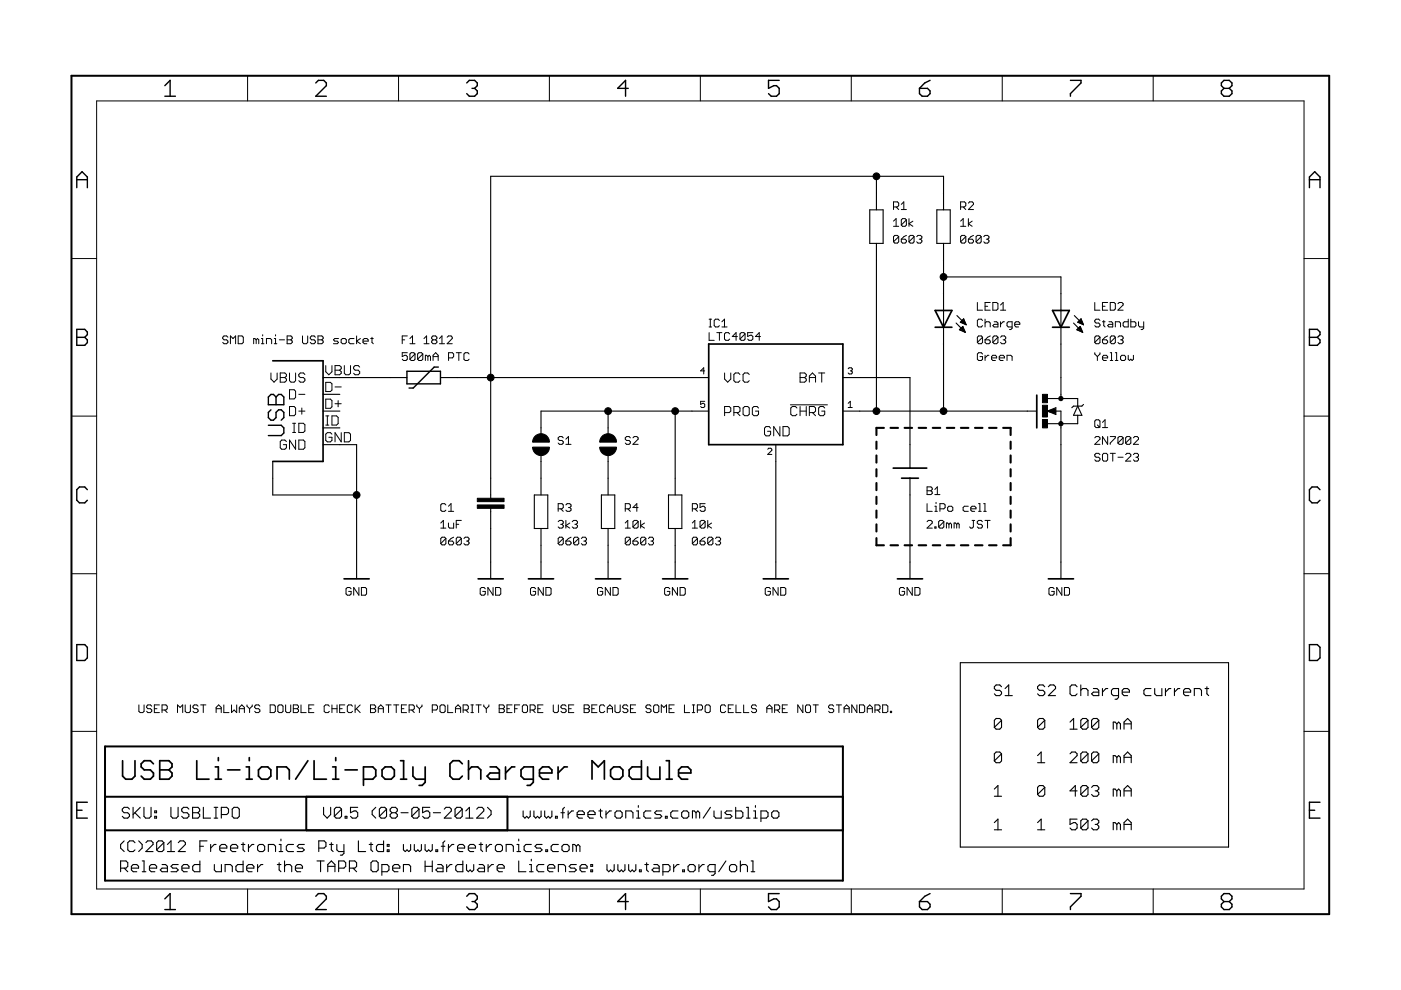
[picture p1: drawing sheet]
<?xml version="1.0" encoding="utf-8"?>
<!DOCTYPE eagle SYSTEM "eagle.dtd">
<!--
(C)2013 Freetronics Pty Ltd: www.freetronics.com
-->
<eagle version="6.2">
<drawing>
<settings>
<setting alwaysvectorfont="yes"/>
<setting verticaltext="up"/>
</settings>
<grid distance="0.1" unitdist="inch" unit="inch" style="lines" multiple="1" display="no" altdistance="0.01" altunitdist="inch" altunit="inch"/>
<schematic xreflabel="%F%N/%S.%C%R" xrefpart="/%S.%C%R">
<libraries>
<library name="freetronics">
<symbols>
<symbol name="CAP">
<wire x1="0" y1="2.54" x2="0" y2="2.032" width="0.1524" layer="94"/>
<wire x1="0" y1="0" x2="0" y2="0.508" width="0.1524" layer="94"/>
<text x="1.524" y="2.921" size="1.778" layer="95">&gt;NAME</text>
<text x="1.524" y="-2.159" size="1.778" layer="96">&gt;VALUE</text>
<rectangle x1="-2.032" y1="0.508" x2="2.032" y2="1.016" layer="94"/>
<rectangle x1="-2.032" y1="1.524" x2="2.032" y2="2.032" layer="94"/>
<pin name="1" x="0" y="5.08" visible="off" length="short" direction="pas" swaplevel="1" rot="R270"/>
<pin name="2" x="0" y="-2.54" visible="off" length="short" direction="pas" swaplevel="1" rot="R90"/>
</symbol>
<symbol name="RESISTOR">
<wire x1="-2.54" y1="1.016" x2="2.54" y2="1.016" width="0.1524" layer="94"/>
<wire x1="-2.54" y1="-1.016" x2="-2.54" y2="1.016" width="0.1524" layer="94"/>
<wire x1="2.54" y1="-1.016" x2="2.54" y2="1.016" width="0.1524" layer="94"/>
<wire x1="-2.54" y1="-1.016" x2="2.54" y2="-1.016" width="0.1524" layer="94"/>
<text x="-3.81" y="1.4986" size="1.778" layer="95">&gt;NAME</text>
<text x="-3.81" y="-3.302" size="1.778" layer="96">&gt;VALUE</text>
<pin name="2" x="5.08" y="0" visible="off" length="short" direction="pas" swaplevel="1" rot="R180"/>
<pin name="1" x="-5.08" y="0" visible="off" length="short" direction="pas" swaplevel="1"/>
</symbol>
</symbols>
<devicesets>
<deviceset name="CAP" prefix="C" uservalue="yes">
<gates>
<gate name="G$1" symbol="CAP" x="0" y="0"/>
</gates>
<devices>
<device name="0603" package="0603">
<connects>
<connect gate="G$1" pin="1" pad="1"/>
<connect gate="G$1" pin="2" pad="2"/>
</connects>
<technologies>
<technology name=""/>
</technologies>
</device>
<device name="PTH" package="CAP-PTH-SMALL">
<connects>
<connect gate="G$1" pin="1" pad="1"/>
<connect gate="G$1" pin="2" pad="2"/>
</connects>
<technologies>
<technology name=""/>
</technologies>
</device>
<device name="PTH2" package="CAP-PTH-SMALL2">
<connects>
<connect gate="G$1" pin="1" pad="1"/>
<connect gate="G$1" pin="2" pad="2"/>
</connects>
<technologies>
<technology name=""/>
</technologies>
</device>
<device name="0402" package="C0402">
<connects>
<connect gate="G$1" pin="1" pad="1"/>
<connect gate="G$1" pin="2" pad="2"/>
</connects>
<technologies>
<technology name=""/>
</technologies>
</device>
<device name="0805" package="0805">
<connects>
<connect gate="G$1" pin="1" pad="1"/>
<connect gate="G$1" pin="2" pad="2"/>
</connects>
<technologies>
<technology name=""/>
</technologies>
</device>
<device name="PTH3" package="CAP-PTH-LARGE">
<connects>
<connect gate="G$1" pin="1" pad="1"/>
<connect gate="G$1" pin="2" pad="2"/>
</connects>
<technologies>
<technology name=""/>
</technologies>
</device>
<device name="SMD" package="GRM43D">
<connects>
<connect gate="G$1" pin="1" pad="A"/>
<connect gate="G$1" pin="2" pad="C"/>
</connects>
<technologies>
<technology name=""/>
</technologies>
</device>
<device name="0805-LARGE" package="0805-LARGE">
<connects>
<connect gate="G$1" pin="1" pad="1"/>
<connect gate="G$1" pin="2" pad="2"/>
</connects>
<technologies>
<technology name=""/>
</technologies>
</device>
</devices>
</deviceset>
<deviceset name="RESISTOR" prefix="R" uservalue="yes">
<gates>
<gate name="G$1" symbol="RESISTOR" x="0" y="0"/>
</gates>
<devices>
<device name="1206" package="1206">
<connects>
<connect gate="G$1" pin="1" pad="1"/>
<connect gate="G$1" pin="2" pad="2"/>
</connects>
<technologies>
<technology name=""/>
</technologies>
</device>
<device name="0603" package="0603">
<connects>
<connect gate="G$1" pin="1" pad="1"/>
<connect gate="G$1" pin="2" pad="2"/>
</connects>
<technologies>
<technology name=""/>
</technologies>
</device>
<device name="PTH1" package="AXIAL-0.3">
<connects>
<connect gate="G$1" pin="1" pad="P$1"/>
<connect gate="G$1" pin="2" pad="P$2"/>
</connects>
<technologies>
<technology name=""/>
</technologies>
</device>
<device name="2010" package="R2010">
<connects>
<connect gate="G$1" pin="1" pad="1"/>
<connect gate="G$1" pin="2" pad="2"/>
</connects>
<technologies>
<technology name=""/>
</technologies>
</device>
<device name="0402" package="C0402">
<connects>
<connect gate="G$1" pin="1" pad="1"/>
<connect gate="G$1" pin="2" pad="2"/>
</connects>
<technologies>
<technology name=""/>
</technologies>
</device>
<device name="0805" package="0805">
<connects>
<connect gate="G$1" pin="1" pad="1"/>
<connect gate="G$1" pin="2" pad="2"/>
</connects>
<technologies>
<technology name=""/>
</technologies>
</device>
<device name="0805-LARGE" package="0805-LARGE">
<connects>
<connect gate="G$1" pin="1" pad="1"/>
<connect gate="G$1" pin="2" pad="2"/>
</connects>
<technologies>
<technology name=""/>
</technologies>
</device>
</devices>
</deviceset>
</devicesets>
</library>
<library name="freetronics-master-v1">
<symbols>
<symbol name="LED">
<wire x1="1.27" y1="0" x2="0" y2="-2.54" width="0.254" layer="94"/>
<wire x1="0" y1="-2.54" x2="-1.27" y2="0" width="0.254" layer="94"/>
<wire x1="1.27" y1="-2.54" x2="0" y2="-2.54" width="0.254" layer="94"/>
<wire x1="0" y1="-2.54" x2="-1.27" y2="-2.54" width="0.254" layer="94"/>
<wire x1="1.27" y1="0" x2="0" y2="0" width="0.254" layer="94"/>
<wire x1="0" y1="0" x2="-1.27" y2="0" width="0.254" layer="94"/>
<wire x1="0" y1="0" x2="0" y2="-2.54" width="0.1524" layer="94"/>
<wire x1="-2.032" y1="-0.762" x2="-3.429" y2="-2.159" width="0.1524" layer="94"/>
<wire x1="-1.905" y1="-1.905" x2="-3.302" y2="-3.302" width="0.1524" layer="94"/>
<text x="3.556" y="-4.572" size="1.778" layer="95" rot="R90">&gt;NAME</text>
<text x="5.715" y="-4.572" size="1.778" layer="96" rot="R90">&gt;VALUE</text>
<pin name="C" x="0" y="-5.08" visible="off" length="short" direction="pas" rot="R90"/>
<pin name="A" x="0" y="2.54" visible="off" length="short" direction="pas" rot="R270"/>
<polygon width="0.1524" layer="94">
<vertex x="-3.429" y="-2.159"/>
<vertex x="-3.048" y="-1.27"/>
<vertex x="-2.54" y="-1.778"/>
</polygon>
<polygon width="0.1524" layer="94">
<vertex x="-3.302" y="-3.302"/>
<vertex x="-2.921" y="-2.413"/>
<vertex x="-2.413" y="-2.921"/>
</polygon>
</symbol>
</symbols>
<devicesets>
<deviceset name="LED" prefix="LED" uservalue="yes">
<gates>
<gate name="G$1" symbol="LED" x="0" y="0"/>
</gates>
<devices>
<device name="5MM" package="LED5MM">
<connects>
<connect gate="G$1" pin="A" pad="A"/>
<connect gate="G$1" pin="C" pad="K"/>
</connects>
<technologies>
<technology name=""/>
</technologies>
</device>
<device name="3MM" package="LED3MM">
<connects>
<connect gate="G$1" pin="A" pad="A"/>
<connect gate="G$1" pin="C" pad="K"/>
</connects>
<technologies>
<technology name=""/>
</technologies>
</device>
<device name="1206" package="LED-1206">
<connects>
<connect gate="G$1" pin="A" pad="A"/>
<connect gate="G$1" pin="C" pad="C"/>
</connects>
<technologies>
<technology name=""/>
</technologies>
</device>
<device name="0603" package="LED-0603">
<connects>
<connect gate="G$1" pin="A" pad="A"/>
<connect gate="G$1" pin="C" pad="C"/>
</connects>
<technologies>
<technology name=""/>
</technologies>
</device>
<device name="10MM" package="LED10MM">
<connects>
<connect gate="G$1" pin="A" pad="A"/>
<connect gate="G$1" pin="C" pad="C"/>
</connects>
<technologies>
<technology name=""/>
</technologies>
</device>
<device name="0805" package="LED-0805">
<connects>
<connect gate="G$1" pin="A" pad="A"/>
<connect gate="G$1" pin="C" pad="C"/>
</connects>
<technologies>
<technology name=""/>
</technologies>
</device>
<device name="0805-LARGE" package="LED-0805-LARGE">
<connects>
<connect gate="G$1" pin="A" pad="A"/>
<connect gate="G$1" pin="C" pad="C"/>
</connects>
<technologies>
<technology name=""/>
</technologies>
</device>
</devices>
</deviceset>
</devicesets>
</library>
<library name="freetronics-luke">
<symbols>
<symbol name="LTC4054">
<wire x1="-10.16" y1="10.16" x2="10.16" y2="10.16" width="0.254" layer="94"/>
<wire x1="10.16" y1="10.16" x2="10.16" y2="-5.08" width="0.254" layer="94"/>
<wire x1="10.16" y1="-5.08" x2="-10.16" y2="-5.08" width="0.254" layer="94"/>
<wire x1="-10.16" y1="-5.08" x2="-10.16" y2="10.16" width="0.254" layer="94"/>
<text x="-1.778" y="-3.81" size="1.524" layer="95">GND</text>
<text x="-10.16" y="15.24" size="1.27" layer="95">&gt;NAME</text>
<text x="-10.16" y="12.7" size="1.27" layer="96">&gt;VALUE</text>
<pin name="VCC" x="-12.7" y="5.08" visible="pin" length="short"/>
<pin name="PROG" x="-12.7" y="0" visible="pin" length="short"/>
<pin name="BAT" x="12.7" y="5.08" visible="pin" length="short" rot="R180"/>
<pin name="!CHRG" x="12.7" y="0" visible="pin" length="short" rot="R180"/>
<pin name="GND" x="0" y="-7.62" visible="off" length="short" rot="R90"/>
<text x="10.922" y="0.508" size="1.016" layer="95">1</text>
<text x="-1.27" y="-6.604" size="1.016" layer="95">2</text>
<text x="10.922" y="5.588" size="1.016" layer="95">3</text>
<text x="-11.43" y="5.588" size="1.016" layer="95">4</text>
<text x="-11.43" y="0.508" size="1.016" layer="95">5</text>
</symbol>
<symbol name="GND">
<wire x1="-1.905" y1="0" x2="1.905" y2="0" width="0.254" layer="94"/>
<text x="-1.651" y="-2.54" size="1.27" layer="96">&gt;VALUE</text>
<pin name="GND" x="0" y="2.54" visible="off" length="short" direction="sup" rot="R270"/>
</symbol>
<symbol name="PTC">
<wire x1="2.54" y1="0.9525" x2="2.54" y2="-0.9525" width="0.2032" layer="94"/>
<wire x1="2.54" y1="-0.9525" x2="-2.54" y2="-0.9525" width="0.2032" layer="94"/>
<wire x1="-2.54" y1="-0.9525" x2="-2.54" y2="0.9525" width="0.2032" layer="94"/>
<wire x1="-2.54" y1="0.9525" x2="2.54" y2="0.9525" width="0.2032" layer="94"/>
<wire x1="-2.2225" y1="-1.5875" x2="-1.5875" y2="-1.5875" width="0.2032" layer="94"/>
<wire x1="-1.5875" y1="-1.5875" x2="1.5875" y2="1.5875" width="0.2032" layer="94"/>
<wire x1="1.5875" y1="1.5875" x2="2.2225" y2="1.5875" width="0.2032" layer="94"/>
<text x="-3.175" y="4.445" size="1.27" layer="95">&gt;NAME</text>
<text x="-3.175" y="2.54" size="1.27" layer="96">&gt;VALUE</text>
<pin name="P$1" x="-5.08" y="0" visible="off" length="short"/>
<pin name="P$2" x="5.08" y="0" visible="off" length="short" rot="R180"/>
</symbol>
<symbol name="USB-FT">
<wire x1="-5.08" y1="7.62" x2="2.54" y2="7.62" width="0.254" layer="94"/>
<wire x1="2.54" y1="7.62" x2="2.54" y2="-7.62" width="0.254" layer="94"/>
<wire x1="2.54" y1="-7.62" x2="-5.08" y2="-7.62" width="0.254" layer="94"/>
<text x="-3.302" y="-3.81" size="2.54" layer="94" rot="R90">USB</text>
<pin name="D+" x="5.08" y="0" length="short" rot="R180"/>
<pin name="D-" x="5.08" y="2.54" length="short" rot="R180"/>
<pin name="VBUS" x="5.08" y="5.08" length="short" rot="R180"/>
<pin name="GND" x="5.08" y="-5.08" length="short" rot="R180"/>
<pin name="SH$1" x="-5.08" y="-10.16" visible="off" length="short" direction="pas" rot="R90"/>
<pin name="ID" x="5.08" y="-2.54" length="short" rot="R180"/>
</symbol>
<symbol name="MOSFET_NCH">
<wire x1="-3.6576" y1="2.413" x2="-3.6576" y2="-2.54" width="0.254" layer="94"/>
<wire x1="0" y1="1.905" x2="-2.0066" y2="1.905" width="0.1524" layer="94"/>
<wire x1="0" y1="0" x2="0" y2="-1.905" width="0.1524" layer="94"/>
<wire x1="-2.032" y1="-1.905" x2="0" y2="-1.905" width="0.1524" layer="94"/>
<wire x1="0" y1="2.54" x2="0" y2="1.905" width="0.1524" layer="94"/>
<wire x1="0" y1="1.905" x2="2.54" y2="1.905" width="0.1524" layer="94"/>
<wire x1="2.54" y1="-1.905" x2="0" y2="-1.905" width="0.1524" layer="94"/>
<wire x1="0" y1="-1.905" x2="0" y2="-2.54" width="0.1524" layer="94"/>
<wire x1="-3.683" y1="0" x2="-5.08" y2="0" width="0.1524" layer="94"/>
<wire x1="-2.032" y1="0" x2="-0.762" y2="-0.508" width="0.1524" layer="94"/>
<wire x1="-0.762" y1="-0.508" x2="-0.762" y2="0.508" width="0.1524" layer="94"/>
<wire x1="-0.762" y1="0.508" x2="-2.032" y2="0" width="0.1524" layer="94"/>
<wire x1="-0.889" y1="0" x2="0" y2="0" width="0.1524" layer="94"/>
<wire x1="-0.889" y1="0.254" x2="-1.778" y2="0" width="0.3048" layer="94"/>
<wire x1="-1.778" y1="0" x2="-0.889" y2="-0.254" width="0.3048" layer="94"/>
<wire x1="-0.889" y1="-0.254" x2="-0.889" y2="0" width="0.3048" layer="94"/>
<wire x1="-0.889" y1="0" x2="-1.143" y2="0" width="0.3048" layer="94"/>
<wire x1="2.54" y1="1.905" x2="2.54" y2="0.762" width="0.1524" layer="94"/>
<wire x1="2.54" y1="0.762" x2="1.905" y2="-0.635" width="0.1524" layer="94"/>
<wire x1="1.905" y1="-0.635" x2="2.54" y2="-0.635" width="0.1524" layer="94"/>
<wire x1="2.54" y1="-0.635" x2="3.175" y2="-0.635" width="0.1524" layer="94"/>
<wire x1="3.175" y1="-0.635" x2="2.54" y2="0.762" width="0.1524" layer="94"/>
<wire x1="1.905" y1="0.762" x2="2.54" y2="0.762" width="0.1524" layer="94"/>
<wire x1="2.54" y1="0.762" x2="3.175" y2="0.762" width="0.1524" layer="94"/>
<wire x1="3.175" y1="0.762" x2="3.429" y2="1.016" width="0.1524" layer="94"/>
<wire x1="1.905" y1="0.762" x2="1.651" y2="0.508" width="0.1524" layer="94"/>
<circle x="0" y="-1.905" radius="0.127" width="0.4064" layer="94"/>
<circle x="0" y="1.905" radius="0.127" width="0.4064" layer="94"/>
<text x="2.54" y="5.08" size="1.27" layer="95">&gt;NAME</text>
<text x="2.54" y="2.54" size="1.27" layer="96">&gt;VALUE</text>
<text x="-1.27" y="2.54" size="0.8128" layer="93">D</text>
<text x="-1.27" y="-3.556" size="0.8128" layer="93">S</text>
<text x="-5.08" y="-1.27" size="0.8128" layer="93">G</text>
<rectangle x1="-2.794" y1="-2.54" x2="-2.032" y2="-1.27" layer="94"/>
<rectangle x1="-2.794" y1="1.27" x2="-2.032" y2="2.54" layer="94"/>
<rectangle x1="-2.794" y1="-0.889" x2="-2.032" y2="0.889" layer="94"/>
<pin name="G" x="-5.08" y="0" visible="off" length="point" direction="pas"/>
<pin name="D" x="0" y="5.08" visible="off" length="short" direction="pas" rot="R270"/>
<pin name="S" x="0" y="-5.08" visible="off" length="short" direction="pas" rot="R90"/>
<wire x1="2.54" y1="-0.635" x2="2.54" y2="-1.905" width="0.1524" layer="94"/>
</symbol>
<symbol name="SJ">
<wire x1="0.381" y1="0.635" x2="0.381" y2="-0.635" width="1.27" layer="94" curve="-180" cap="flat"/>
<wire x1="-0.381" y1="-0.635" x2="-0.381" y2="0.635" width="1.27" layer="94" curve="-180" cap="flat"/>
<wire x1="2.54" y1="0" x2="1.651" y2="0" width="0.1524" layer="94"/>
<wire x1="-2.54" y1="0" x2="-1.651" y2="0" width="0.1524" layer="94"/>
<text x="-2.54" y="2.54" size="1.778" layer="95">&gt;NAME</text>
<text x="-2.54" y="-3.81" size="1.778" layer="96">&gt;VALUE</text>
<pin name="2" x="2.54" y="0" visible="off" length="point" direction="pas" swaplevel="1" rot="R180"/>
<pin name="1" x="-2.54" y="0" visible="off" length="point" direction="pas" swaplevel="1"/>
</symbol>
<symbol name="CELL">
<wire x1="2.54" y1="1.524" x2="0" y2="1.524" width="0.254" layer="94"/>
<wire x1="0" y1="1.524" x2="-2.54" y2="1.524" width="0.254" layer="94"/>
<wire x1="1.27" y1="0" x2="0" y2="0" width="0.254" layer="94"/>
<text x="-10.16" y="0" size="1.27" layer="95" font="vector">&gt;NAME</text>
<pin name="+" x="0" y="5.08" visible="off" length="point" rot="R270"/>
<pin name="-" x="0" y="-2.54" visible="off" length="point" rot="R90"/>
<wire x1="0" y1="0" x2="-1.27" y2="0" width="0.254" layer="94"/>
<wire x1="0" y1="1.524" x2="0" y2="5.08" width="0.1524" layer="94"/>
<wire x1="0" y1="-2.54" x2="0" y2="0" width="0.1524" layer="94"/>
<text x="-10.16" y="-2.54" size="1.27" layer="96">&gt;VALUE</text>
</symbol>
</symbols>
<devicesets>
<deviceset name="LTC4054" prefix="IC">
<gates>
<gate name="G$1" symbol="LTC4054" x="0" y="-2.54"/>
</gates>
<devices>
<device name="" package="SOT23-5">
<connects>
<connect gate="G$1" pin="!CHRG" pad="1"/>
<connect gate="G$1" pin="BAT" pad="3"/>
<connect gate="G$1" pin="GND" pad="2"/>
<connect gate="G$1" pin="PROG" pad="5"/>
<connect gate="G$1" pin="VCC" pad="4"/>
</connects>
<technologies>
<technology name=""/>
</technologies>
</device>
</devices>
</deviceset>
<deviceset name="GND">
<gates>
<gate name="G$1" symbol="GND" x="0" y="0"/>
</gates>
<devices>
<device name="">
<technologies>
<technology name=""/>
</technologies>
</device>
</devices>
</deviceset>
<deviceset name="PTC" prefix="F">
<gates>
<gate name="G$1" symbol="PTC" x="0" y="0"/>
</gates>
<devices>
<device name="" package="1812">
<connects>
<connect gate="G$1" pin="P$1" pad="1"/>
<connect gate="G$1" pin="P$2" pad="2"/>
</connects>
<technologies>
<technology name=""/>
</technologies>
</device>
</devices>
</deviceset>
<deviceset name="USB-FT" prefix="J">
<gates>
<gate name="G$1" symbol="USB-FT" x="2.54" y="0"/>
</gates>
<devices>
<device name="" package="USB-MINIB-FT">
<connects>
<connect gate="G$1" pin="D+" pad="D+"/>
<connect gate="G$1" pin="D-" pad="D-"/>
<connect gate="G$1" pin="GND" pad="GND"/>
<connect gate="G$1" pin="ID" pad="ID"/>
<connect gate="G$1" pin="SH$1" pad="SH1 SH2 SH3 SH4"/>
<connect gate="G$1" pin="VBUS" pad="VBUS"/>
</connects>
<technologies>
<technology name=""/>
</technologies>
</device>
</devices>
</deviceset>
<deviceset name="2N7002" prefix="Q">
<gates>
<gate name="G$1" symbol="MOSFET_NCH" x="0" y="0"/>
</gates>
<devices>
<device name="" package="SOT23-3">
<connects>
<connect gate="G$1" pin="D" pad="3"/>
<connect gate="G$1" pin="G" pad="1"/>
<connect gate="G$1" pin="S" pad="2"/>
</connects>
<technologies>
<technology name=""/>
</technologies>
</device>
</devices>
</deviceset>
<deviceset name="SJ" prefix="J">
<gates>
<gate name="G$1" symbol="SJ" x="0" y="0"/>
</gates>
<devices>
<device name="" package="SJ">
<connects>
<connect gate="G$1" pin="1" pad="1"/>
<connect gate="G$1" pin="2" pad="2"/>
</connects>
<technologies>
<technology name=""/>
</technologies>
</device>
</devices>
</deviceset>
<deviceset name="2P-JST-TH-RA" prefix="B">
<gates>
<gate name="G$1" symbol="CELL" x="0" y="0"/>
</gates>
<devices>
<device name="" package="JST-2MM-TH-RA">
<connects>
<connect gate="G$1" pin="+" pad="+"/>
<connect gate="G$1" pin="-" pad="-"/>
</connects>
<technologies>
<technology name=""/>
</technologies>
</device>
</devices>
</deviceset>
</devicesets>
</library>
</libraries>
<attributes>
</attributes>
<variantdefs>
</variantdefs>
<classes>
<class number="0" name="default" width="0" drill="0">
</class>
</classes>
<parts>
<part name="IC1" library="freetronics-luke" deviceset="LTC4054" device=""/>
<part name="U$1" library="freetronics-luke" deviceset="GND" device=""/>
<part name="R2" library="freetronics" deviceset="RESISTOR" device="0603" value="1k"/>
<part name="R1" library="freetronics" deviceset="RESISTOR" device="0603" value="10k"/>
<part name="C1" library="freetronics" deviceset="CAP" device="0603" value="1uF"/>
<part name="U$4" library="freetronics-luke" deviceset="GND" device=""/>
<part name="U$6" library="freetronics-luke" deviceset="GND" device=""/>
<part name="U$7" library="freetronics-luke" deviceset="GND" device=""/>
<part name="F1" library="freetronics-luke" deviceset="PTC" device="" value="500mA PTC"/>
<part name="U$2" library="freetronics-luke" deviceset="GND" device=""/>
<part name="R5" library="freetronics" deviceset="RESISTOR" device="0603" value="10k"/>
<part name="U$3" library="freetronics-luke" deviceset="GND" device=""/>
<part name="LED1" library="freetronics-master-v1" deviceset="LED" device="0603" value="Charge"/>
<part name="LED2" library="freetronics-master-v1" deviceset="LED" device="0603" value="Standby"/>
<part name="J1" library="freetronics-luke" deviceset="USB-FT" device="" value="USB"/>
<part name="Q1" library="freetronics-luke" deviceset="2N7002" device=""/>
<part name="R3" library="freetronics" deviceset="RESISTOR" device="0603" value="3k3"/>
<part name="U$5" library="freetronics-luke" deviceset="GND" device=""/>
<part name="R4" library="freetronics" deviceset="RESISTOR" device="0603" value="10k"/>
<part name="U$8" library="freetronics-luke" deviceset="GND" device=""/>
<part name="S1" library="freetronics-luke" deviceset="SJ" device=""/>
<part name="S2" library="freetronics-luke" deviceset="SJ" device=""/>
<part name="B1" library="freetronics-luke" deviceset="2P-JST-TH-RA" device="" value="LiPo cell"/>
</parts>
<sheets>
<sheet>
<plain>
<text x="7.62" y="20.32" size="3.048" layer="94">USB Li-ion/Li-poly Charger Module</text>
<text x="38.1" y="14.478" size="1.778" layer="94">V0.5 (08-05-2012)</text>
<text x="7.62" y="14.478" size="1.778" layer="94">SKU: USBLIPO</text>
<text x="7.366" y="9.398" size="1.778" layer="94">(C)2012 Freetronics Pty Ltd: www.freetronics.com</text>
<text x="7.366" y="6.35" size="1.778" layer="94">Released under the TAPR Open Hardware License: www.tapr.org/ohl</text>
<text x="68.326" y="14.478" size="1.778" layer="94">www.freetronics.com/usblipo</text>
<text x="22.86" y="86.36" size="1.27" layer="98">SMD mini-B USB socket</text>
<text x="53.34" y="86.36" size="1.27" layer="98">1812</text>
<text x="55.88" y="55.88" size="1.27" layer="98">0603</text>
<text x="129.54" y="58.42" size="1.27" layer="98">2.0mm JST</text>
<text x="154.94" y="68.58" size="1.27" layer="98">SOT-23</text>
<text x="124.46" y="101.6" size="1.27" layer="98">0603</text>
<text x="137.16" y="86.36" size="1.27" layer="98">0603</text>
<text x="154.94" y="86.36" size="1.27" layer="98">0603</text>
<text x="134.62" y="101.6" size="1.27" layer="98">0603</text>
<text x="93.98" y="55.88" size="1.27" layer="98">0603</text>
<text x="10.16" y="30.48" size="1.27" layer="98">USER MUST ALWAYS DOUBLE CHECK BATTERY POLARITY BEFORE USE BECAUSE SOME LIPO CELLS ARE NOT STANDARD.</text>
<frame x1="0" y1="0" x2="190.5" y2="127" columns="8" rows="5" layer="94"/>
<frame x1="5.08" y1="12.7" x2="116.84" y2="25.4" columns="0" rows="0" layer="94" border-left="no" border-top="no" border-right="no" border-bottom="no"/>
<frame x1="35.56" y1="12.7" x2="66.04" y2="17.78" columns="8" rows="5" layer="94"/>
<frame x1="5.08" y1="5.08" x2="116.84" y2="17.78" columns="0" rows="0" layer="94" border-left="no" border-top="no" border-right="no" border-bottom="no"/>
<text x="73.66" y="55.88" size="1.27" layer="98">0603</text>
<text x="83.82" y="55.88" size="1.27" layer="98">0603</text>
<text x="139.7" y="33.02" size="1.778" layer="98">S1  S2 Charge current</text>
<text x="139.7" y="27.94" size="1.778" layer="98">0   0  100 mA</text>
<text x="139.7" y="22.86" size="1.778" layer="98">0   1  200 mA</text>
<text x="139.7" y="17.78" size="1.778" layer="98">1   0  403 mA</text>
<text x="139.7" y="12.7" size="1.778" layer="98">1   1  503 mA</text>
<wire x1="134.62" y1="38.1" x2="175.26" y2="38.1" width="0.1524" layer="98"/>
<wire x1="175.26" y1="38.1" x2="175.26" y2="10.16" width="0.1524" layer="98"/>
<wire x1="175.26" y1="10.16" x2="134.62" y2="10.16" width="0.1524" layer="98"/>
<wire x1="134.62" y1="10.16" x2="134.62" y2="38.1" width="0.1524" layer="98"/>
<text x="137.16" y="83.82" size="1.27" layer="98">Green</text>
<text x="154.94" y="83.82" size="1.27" layer="98">Yellow</text>
<wire x1="121.92" y1="73.66" x2="142.24" y2="73.66" width="0.3048" layer="98" style="shortdash"/>
<wire x1="142.24" y1="73.66" x2="142.24" y2="55.88" width="0.3048" layer="98" style="shortdash"/>
<wire x1="142.24" y1="55.88" x2="121.92" y2="55.88" width="0.3048" layer="98" style="shortdash"/>
<wire x1="121.92" y1="55.88" x2="121.92" y2="73.66" width="0.3048" layer="98" style="shortdash"/>
</plain>
<instances>
<instance part="IC1" gate="G$1" x="106.68" y="76.2" smashed="yes">
<attribute name="NAME" x="96.52" y="88.9" size="1.27" layer="95"/>
<attribute name="VALUE" x="96.52" y="86.868" size="1.27" layer="96"/>
</instance>
<instance part="U$1" gate="G$1" x="106.68" y="50.8"/>
<instance part="R2" gate="G$1" x="132.08" y="104.14" smashed="yes" rot="MR270">
<attribute name="NAME" x="134.62" y="106.68" size="1.27" layer="95"/>
<attribute name="VALUE" x="134.62" y="104.14" size="1.27" layer="96"/>
</instance>
<instance part="R1" gate="G$1" x="121.92" y="104.14" smashed="yes" rot="MR270">
<attribute name="NAME" x="124.46" y="106.68" size="1.27" layer="95"/>
<attribute name="VALUE" x="124.46" y="104.14" size="1.27" layer="96"/>
</instance>
<instance part="C1" gate="G$1" x="63.5" y="63.5" smashed="yes" rot="R180">
<attribute name="NAME" x="55.88" y="60.96" size="1.27" layer="95"/>
<attribute name="VALUE" x="55.88" y="58.42" size="1.27" layer="96"/>
</instance>
<instance part="U$4" gate="G$1" x="63.5" y="50.8"/>
<instance part="U$6" gate="G$1" x="149.86" y="50.8" rot="MR0"/>
<instance part="U$7" gate="G$1" x="127" y="50.8"/>
<instance part="F1" gate="G$1" x="53.34" y="81.28" smashed="yes">
<attribute name="NAME" x="50.038" y="86.36" size="1.27" layer="95"/>
<attribute name="VALUE" x="50.038" y="83.82" size="1.27" layer="96"/>
</instance>
<instance part="U$2" gate="G$1" x="43.18" y="50.8"/>
<instance part="R5" gate="G$1" x="91.44" y="60.96" smashed="yes" rot="MR270">
<attribute name="NAME" x="93.98" y="60.96" size="1.27" layer="95"/>
<attribute name="VALUE" x="93.98" y="58.42" size="1.27" layer="96"/>
</instance>
<instance part="U$3" gate="G$1" x="91.44" y="50.8"/>
<instance part="LED1" gate="G$1" x="132.08" y="91.44" smashed="yes" rot="MR0">
<attribute name="NAME" x="137.16" y="91.44" size="1.27" layer="95"/>
<attribute name="VALUE" x="137.16" y="88.9" size="1.27" layer="96"/>
</instance>
<instance part="LED2" gate="G$1" x="149.86" y="91.44" smashed="yes" rot="MR0">
<attribute name="NAME" x="154.94" y="91.44" size="1.27" layer="95"/>
<attribute name="VALUE" x="154.94" y="88.9" size="1.27" layer="96"/>
</instance>
<instance part="J1" gate="G$1" x="35.56" y="76.2"/>
<instance part="Q1" gate="G$1" x="149.86" y="76.2" smashed="yes">
<attribute name="NAME" x="154.94" y="73.66" size="1.27" layer="95"/>
<attribute name="VALUE" x="154.94" y="71.12" size="1.27" layer="96"/>
</instance>
<instance part="R3" gate="G$1" x="71.12" y="60.96" smashed="yes" rot="MR270">
<attribute name="NAME" x="73.66" y="60.96" size="1.27" layer="95"/>
<attribute name="VALUE" x="73.66" y="58.42" size="1.27" layer="96"/>
</instance>
<instance part="U$5" gate="G$1" x="71.12" y="50.8"/>
<instance part="R4" gate="G$1" x="81.28" y="60.96" smashed="yes" rot="MR270">
<attribute name="NAME" x="83.82" y="60.96" size="1.27" layer="95"/>
<attribute name="VALUE" x="83.82" y="58.42" size="1.27" layer="96"/>
</instance>
<instance part="U$8" gate="G$1" x="81.28" y="50.8"/>
<instance part="S1" gate="G$1" x="71.12" y="71.12" smashed="yes" rot="R90">
<attribute name="NAME" x="73.66" y="71.12" size="1.27" layer="95"/>
</instance>
<instance part="S2" gate="G$1" x="81.28" y="71.12" smashed="yes" rot="R90">
<attribute name="NAME" x="83.82" y="71.12" size="1.27" layer="95"/>
</instance>
<instance part="B1" gate="G$1" x="127" y="66.04" smashed="yes">
<attribute name="NAME" x="129.54" y="63.5" size="1.27" layer="95" font="vector"/>
<attribute name="VALUE" x="129.54" y="60.96" size="1.27" layer="96"/>
</instance>
</instances>
<busses>
</busses>
<nets>
<net name="GND" class="0">
<segment>
<wire x1="106.68" y1="53.34" x2="106.68" y2="68.58" width="0.1524" layer="91"/>
<pinref part="IC1" gate="G$1" pin="GND"/>
<pinref part="U$1" gate="G$1" pin="GND"/>
</segment>
<segment>
<wire x1="63.5" y1="53.34" x2="63.5" y2="58.42" width="0.1524" layer="91"/>
<pinref part="C1" gate="G$1" pin="1"/>
<pinref part="U$4" gate="G$1" pin="GND"/>
</segment>
<segment>
<wire x1="149.86" y1="71.12" x2="149.86" y2="53.34" width="0.1524" layer="91"/>
<pinref part="U$6" gate="G$1" pin="GND"/>
<pinref part="Q1" gate="G$1" pin="S"/>
</segment>
<segment>
<wire x1="127" y1="53.34" x2="127" y2="63.5" width="0.1524" layer="91"/>
<pinref part="U$7" gate="G$1" pin="GND"/>
<pinref part="B1" gate="G$1" pin="-"/>
</segment>
<segment>
<wire x1="40.64" y1="71.12" x2="43.18" y2="71.12" width="0.1524" layer="91"/>
<wire x1="43.18" y1="71.12" x2="43.18" y2="63.5" width="0.1524" layer="91"/>
<wire x1="43.18" y1="63.5" x2="43.18" y2="53.34" width="0.1524" layer="91"/>
<wire x1="43.18" y1="63.5" x2="30.48" y2="63.5" width="0.1524" layer="91"/>
<wire x1="30.48" y1="63.5" x2="30.48" y2="66.04" width="0.1524" layer="91"/>
<junction x="43.18" y="63.5"/>
<pinref part="U$2" gate="G$1" pin="GND"/>
<pinref part="J1" gate="G$1" pin="GND"/>
<pinref part="J1" gate="G$1" pin="SH$1"/>
</segment>
<segment>
<wire x1="91.44" y1="55.88" x2="91.44" y2="53.34" width="0.1524" layer="91"/>
<pinref part="R5" gate="G$1" pin="2"/>
<pinref part="U$3" gate="G$1" pin="GND"/>
</segment>
<segment>
<pinref part="R3" gate="G$1" pin="2"/>
<pinref part="U$5" gate="G$1" pin="GND"/>
<wire x1="71.12" y1="55.88" x2="71.12" y2="53.34" width="0.1524" layer="91"/>
</segment>
<segment>
<pinref part="R4" gate="G$1" pin="2"/>
<pinref part="U$8" gate="G$1" pin="GND"/>
<wire x1="81.28" y1="55.88" x2="81.28" y2="53.34" width="0.1524" layer="91"/>
</segment>
</net>
<net name="N$1" class="0">
<segment>
<wire x1="149.86" y1="86.36" x2="149.86" y2="81.28" width="0.1524" layer="91"/>
<pinref part="LED2" gate="G$1" pin="C"/>
<pinref part="Q1" gate="G$1" pin="D"/>
</segment>
</net>
<net name="N$8" class="0">
<segment>
<wire x1="132.08" y1="96.52" x2="149.86" y2="96.52" width="0.1524" layer="91"/>
<wire x1="149.86" y1="96.52" x2="149.86" y2="93.98" width="0.1524" layer="91"/>
<wire x1="132.08" y1="93.98" x2="132.08" y2="96.52" width="0.1524" layer="91"/>
<pinref part="LED1" gate="G$1" pin="A"/>
<pinref part="LED2" gate="G$1" pin="A"/>
<pinref part="R2" gate="G$1" pin="2"/>
<wire x1="132.08" y1="99.06" x2="132.08" y2="96.52" width="0.1524" layer="91"/>
<junction x="132.08" y="96.52"/>
</segment>
</net>
<net name="N$113" class="0">
<segment>
<wire x1="40.64" y1="81.28" x2="48.26" y2="81.28" width="0.1524" layer="91"/>
<pinref part="F1" gate="G$1" pin="P$1"/>
<pinref part="J1" gate="G$1" pin="VBUS"/>
</segment>
</net>
<net name="N$2" class="0">
<segment>
<wire x1="132.08" y1="109.22" x2="132.08" y2="111.76" width="0.1524" layer="91"/>
<wire x1="132.08" y1="111.76" x2="121.92" y2="111.76" width="0.1524" layer="91"/>
<wire x1="121.92" y1="111.76" x2="121.92" y2="109.22" width="0.1524" layer="91"/>
<wire x1="121.92" y1="111.76" x2="63.5" y2="111.76" width="0.1524" layer="91"/>
<wire x1="58.42" y1="81.28" x2="63.5" y2="81.28" width="0.1524" layer="91"/>
<wire x1="93.98" y1="81.28" x2="63.5" y2="81.28" width="0.1524" layer="91"/>
<wire x1="63.5" y1="66.04" x2="63.5" y2="81.28" width="0.1524" layer="91"/>
<wire x1="63.5" y1="111.76" x2="63.5" y2="81.28" width="0.1524" layer="91"/>
<junction x="63.5" y="81.28"/>
<junction x="121.92" y="111.76"/>
<pinref part="R2" gate="G$1" pin="1"/>
<pinref part="R1" gate="G$1" pin="1"/>
<pinref part="F1" gate="G$1" pin="P$2"/>
<pinref part="IC1" gate="G$1" pin="VCC"/>
<pinref part="C1" gate="G$1" pin="2"/>
</segment>
</net>
<net name="N$6" class="0">
<segment>
<wire x1="144.78" y1="76.2" x2="132.08" y2="76.2" width="0.1524" layer="91"/>
<wire x1="132.08" y1="76.2" x2="121.92" y2="76.2" width="0.1524" layer="91"/>
<wire x1="121.92" y1="99.06" x2="121.92" y2="76.2" width="0.1524" layer="91"/>
<wire x1="119.38" y1="76.2" x2="121.92" y2="76.2" width="0.1524" layer="91"/>
<wire x1="132.08" y1="86.36" x2="132.08" y2="76.2" width="0.1524" layer="91"/>
<junction x="121.92" y="76.2"/>
<junction x="132.08" y="76.2"/>
<pinref part="IC1" gate="G$1" pin="!CHRG"/>
<pinref part="R1" gate="G$1" pin="2"/>
<pinref part="LED1" gate="G$1" pin="C"/>
<pinref part="Q1" gate="G$1" pin="G"/>
</segment>
</net>
<net name="N$3" class="0">
<segment>
<wire x1="93.98" y1="76.2" x2="91.44" y2="76.2" width="0.1524" layer="91"/>
<wire x1="91.44" y1="76.2" x2="91.44" y2="66.04" width="0.1524" layer="91"/>
<pinref part="IC1" gate="G$1" pin="PROG"/>
<pinref part="R5" gate="G$1" pin="1"/>
<wire x1="91.44" y1="76.2" x2="81.28" y2="76.2" width="0.1524" layer="91"/>
<pinref part="S1" gate="G$1" pin="2"/>
<wire x1="81.28" y1="76.2" x2="71.12" y2="76.2" width="0.1524" layer="91"/>
<wire x1="71.12" y1="76.2" x2="71.12" y2="73.66" width="0.1524" layer="91"/>
<pinref part="S2" gate="G$1" pin="2"/>
<wire x1="81.28" y1="73.66" x2="81.28" y2="76.2" width="0.1524" layer="91"/>
<junction x="81.28" y="76.2"/>
<junction x="91.44" y="76.2"/>
</segment>
</net>
<net name="N$4" class="0">
<segment>
<wire x1="119.38" y1="81.28" x2="127" y2="81.28" width="0.1524" layer="91"/>
<pinref part="IC1" gate="G$1" pin="BAT"/>
<pinref part="B1" gate="G$1" pin="+"/>
<wire x1="127" y1="81.28" x2="127" y2="71.12" width="0.1524" layer="91"/>
</segment>
</net>
<net name="N$5" class="0">
<segment>
<pinref part="S1" gate="G$1" pin="1"/>
<pinref part="R3" gate="G$1" pin="1"/>
<wire x1="71.12" y1="68.58" x2="71.12" y2="66.04" width="0.1524" layer="91"/>
</segment>
</net>
<net name="N$7" class="0">
<segment>
<pinref part="R4" gate="G$1" pin="1"/>
<pinref part="S2" gate="G$1" pin="1"/>
<wire x1="81.28" y1="66.04" x2="81.28" y2="68.58" width="0.1524" layer="91"/>
</segment>
</net>
</nets>
</sheet>
</sheets>
</schematic>
</drawing>
</eagle>
